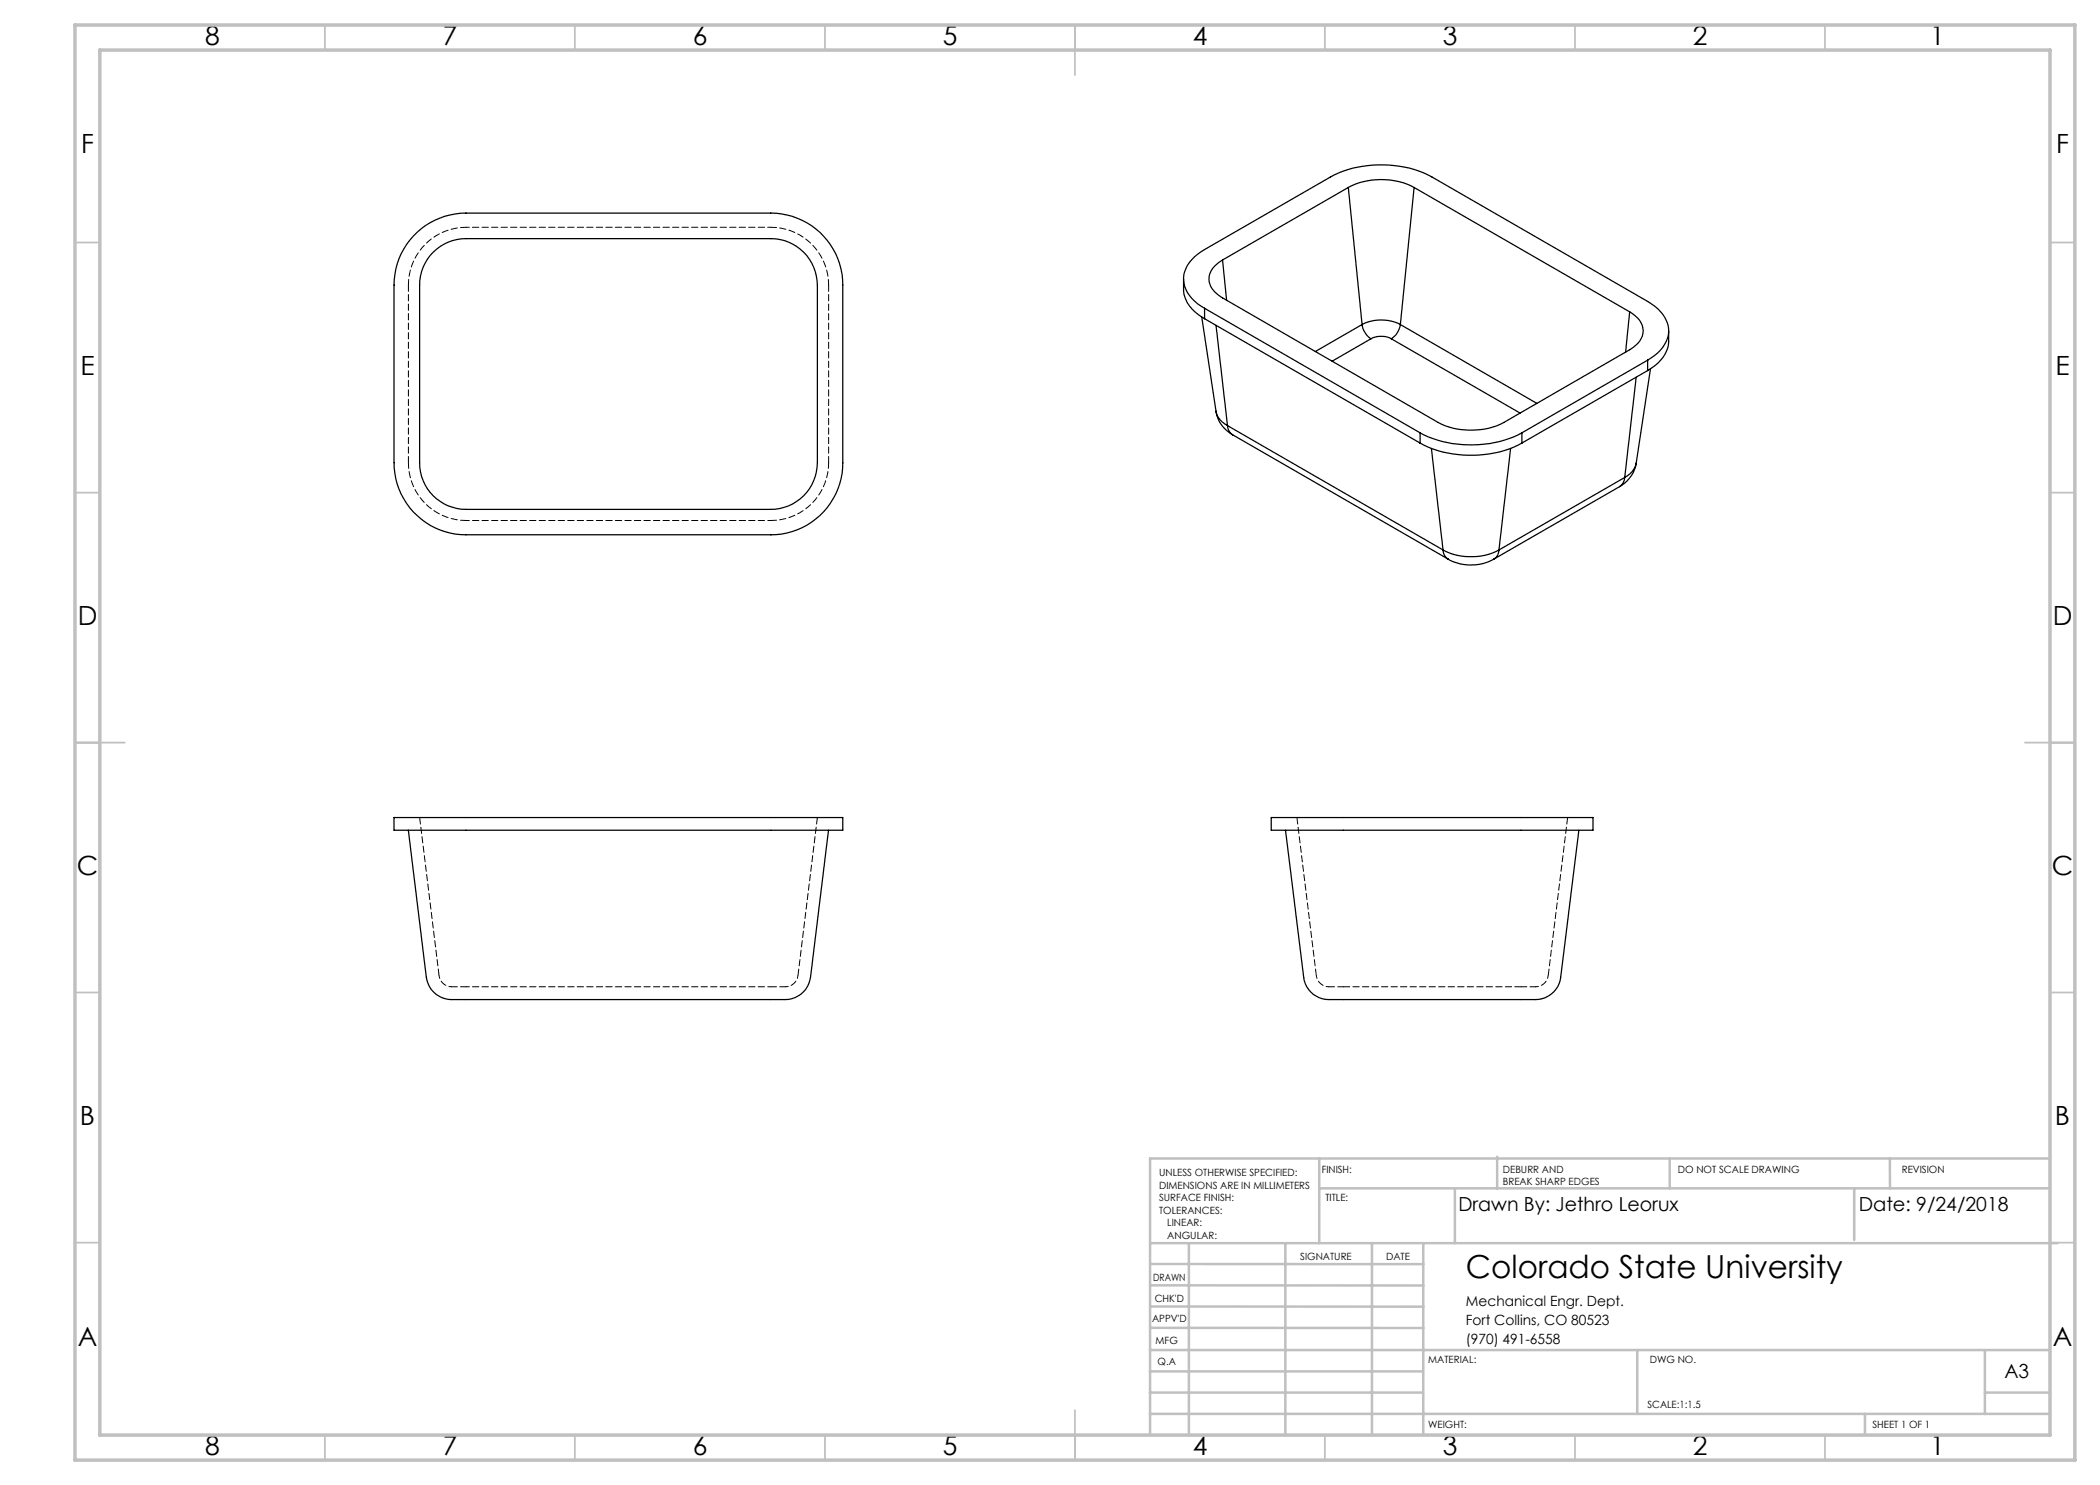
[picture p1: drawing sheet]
<svg xmlns="http://www.w3.org/2000/svg" width="420mm" height="297mm" viewBox="0 0 420 297" stroke-linecap="round" stroke-linejoin="round" font-family="sans-serif">
<g fill="none" stroke="#c0c0c0" stroke-width=".35">
<path d="M65 5v5M115 5v5M165 5v5M215 5v10M265 5v5M315 5v5M365 5v5M15 48.5h5M410 48.5h5M15 98.5h5M410 98.5h5M15 148.5h10"/>
<path d="M405 148.5h10M15 198.5h5M410 198.5h5M15 248.5h5M410 248.5h5M65 287v5M115 287v5M165 287v5M215 282v10M265 287v5M315 287v5M365 287v5"/>
</g>
<g fill="none" stroke="#c0c0c0" stroke-width=".5">
<path d="M263.8 231.7v16.9M263.8 237.7h146.2M291 237.7v10.9M299.4 231.3v6.4M333.9 231.7v6M370.8 237.7v10.3M378 231.7v6M410 231.7h-180v55.2M230.1 248.6h181.4M230.1 257.1h54.6M230.1 252.8h54.6M237.8 248.8v38.2"/>
<path d="M257.1 248.6v38.2M274.4 248.8v38.2M284.7 248.6v38.2M230 278.5h54.6M230 274.3h54.6M230 270h180M230 265.6h54.7M230.1 261.3h54.6M327.4 270v12.8M397 278.5h13M397 270v12.8M230 282.8h180"/>
<path d="M373 282.8v4.2"/>
</g>
<path d="M15 5h400v287h-400zM20 10h390v277h-390z" fill="none" stroke="#c0c0c0" stroke-width=".7"/>
<g fill="none" stroke="#000" stroke-width=".25">
<path d="M269.7 37.5a14.4 14.4 0 0 1 13.1 0M269.7 37.5l-25.2 14.5M269.7 37.5l2.7 27.4M282.8 37.5l43.1 24.9M282.8 37.5l-2.7 27.4M83.4 46.5a14.7 14.7 0 0 1 9.8-3.9h61a14.4 14.4 0 0 1 14.4 14.4v35.6a14.4 14.4 0 0 1-14.4 14.4h-61a14.4 14.4 0 0 1-14.4-14.4v-35.6a14.2 14.2 0 0 1 4.6-10.5zM86.6 50.4a9.2 9.2 0 0 1 6.6-2.7h61a9.3 9.3 0 0 1 9.3 9.3v35.6a9.3 9.3 0 0 1-9.3 9.3h-61a9.3 9.3 0 0 1-9.3-9.3v-35.6a9.2 9.2 0 0 1 2.7-6.6zM236.7 55.8a7.1 7.1 0 0 0 .8 4.8l1.4 1.7 2 1.4M244.5 52a4.5 4.5 0 0 0-2.7 4.3 4.9 4.9 0 0 0 2.7 3.3l43.1 24.9a14.7 14.7 0 0 0 13.2 0l25.1-14.5a4.4 4.4 0 0 0 2.7-4.4 4.6 4.6 0 0 0-2.7-3.2M244.5 52l.8 8M240.3 63.4l2.9 18.9M240.9 61.7a7.2 7.2 0 0 1-4.2-6.2 7.4 7.4 0 0 1 4.2-5.6l25.2-14.5a22.4 22.4 0 0 1 20.3 0l43.1 24.9a7.2 7.2 0 0 1 4.2 6.2 7.4 7.4 0 0 1-4.2 5.5"/>
<path d="M240.9 61.7l43.1 24.9M240.9 61.7v2M240.9 63.7l43.1 24.9M243.2 65.1l2.3 20M272.4 64.9a4.3 4.3 0 0 0 1.8 2.9M272.4 64.9a8.4 8.4 0 0 1 7.7 0M272.4 64.9l-9.3 5.4M274.2 67.8a4.4 4.4 0 0 1 4.1 0M274.2 67.8l-7.8 4.4M278.3 67.8l25.7 14.8M280.1 64.9a4.2 4.2 0 0 1-1.8 2.9M280.1 64.9l27.3 15.8"/>
<path d="M325.9 62.4l-.8 8M327.2 75.5l-2.3 20M329.5 72l-25.1 14.6M329.5 72v2.1M329.5 74.1l-25.1 14.5M330.1 73.8l-2.9 18.8M333.7 66.2a6.8 6.8 0 0 1-.8 4.8l-1.4 1.7-2 1.4M243.2 82.3a6.4 6.4 0 0 0 3.3 4.7M243.2 82.3a4 4 0 0 0 2.3 2.8M245.5 85.1a2.22 2.22 0 0 0 1 1.9M245.5 85.1l43.1 24.9M246.5 87l43.1 24.8"/>
<path d="M284 86.6a22.7 22.7 0 0 0 20.4 0M284 88.6a22.4 22.4 0 0 0 20.4 0M284 86.6v2M286.3 89.7l2.3 20.3M302.1 89.7l-2.3 20.3M304.4 86.6v2M323.9 97.3l-25.1 14.5M324.9 95.5v.5a2.17 2.17 0 0 1-1 1.3M324.9 95.5l-25.1 14.5M327.2 92.6a6.6 6.6 0 0 1-3.3 4.7M327.2 92.6l-.2 .8a4.4 4.4 0 0 1-2.1 2.1M288.6 110a12.3 12.3 0 0 0 11.2 0"/>
<path d="M288.6 110a2.06 2.06 0 0 0 1 1.8M289.6 111.8a9.4 9.4 0 0 0 9.2 0M299.8 110a2.06 2.06 0 0 1-1 1.8M78.8 163.5h89.8v2.5h-89.8zM81.7 166l3.6 29.5a5.3 5.3 0 0 0 6 4.4h64.3a5.6 5.6 0 0 0 6.5-4.4l3.6-29.5M254.2 163.5h64.4v2.5h-64.4zM257.1 166l3.6 29.5a5.3 5.3 0 0 0 6.1 4.4h38.8a5.6 5.6 0 0 0 6.4-3.8l3.8-30.1"/>
</g>
<path d="M163.5 163.5l-3.9 31.6M313.5 163.5l-3.9 31.6M87.8 195.1l-3.9-31.6M263.3 195.1l-3.9-31.6" fill="none" stroke="#000" stroke-width=".2" stroke-dasharray="1.3 .6" stroke-dashoffset="-.1"/>
<path d="M90.3 197.4a2.54 2.54 0 0 1-2.5-2.3M159.6 195.1a2.54 2.54 0 0 1-2.5 2.3M263.3 195.1a2.54 2.54 0 0 0 2.5 2.3M307.1 197.4a2.54 2.54 0 0 0 2.5-2.3" fill="none" stroke="#000" stroke-width=".2" stroke-dasharray="1.3 .6" stroke-dashoffset=".7"/>
<path d="M93.2 45.5a11.5 11.5 0 0 0-11.5 11.5M165.7 57a11.5 11.5 0 0 0-11.5-11.5M81.7 92.6a11.5 11.5 0 0 0 11.5 11.5M154.2 104.1a11.5 11.5 0 0 0 11.5-11.5M93.2 197.4h-2.9M157.1 197.4h-2.9M268.7 197.4h-2.9M307.1 197.4h-2.9" fill="none" stroke="#000" stroke-width=".2" stroke-dasharray="1.3 .6" stroke-dashoffset=".1"/>
<path d="M154.2 45.5h-61M93.2 104.1h61M154.2 197.4h-61" fill="none" stroke="#000" stroke-width=".2" stroke-dasharray="1.3 .6" stroke-dashoffset=".6"/>
<path d="M81.7 57v35.6M165.7 92.6v-35.6M304.2 197.4h-35.5" fill="none" stroke="#000" stroke-width=".2" stroke-dasharray="1.3 .6"/>
<text font-size="6.3" x="293.2" y="255.5">Colorado State University</text>
<g font-size="5.3">
<text x="41" y="8.9">8</text>
<text x="88.5" y="8.9">7</text>
<text x="138.5" y="8.9">6</text>
<text x="188.5" y="8.9">5</text>
<text x="238.5" y="8.9">4</text>
<text x="288.5" y="8.9">3</text>
<text x="338.5" y="8.9">2</text>
<text x="386" y="8.9">1</text>
<text x="16.2" y="30.7">F</text>
<text x="411.2" y="30.7">F</text>
<text x="16.1" y="74.9">E</text>
<text x="411.1" y="74.9">E</text>
<text x="15.5" y="124.9">D</text>
<text x="410.5" y="124.9">D</text>
<text x="15.4" y="174.9">C</text>
<text x="410.4" y="174.9">C</text>
<text x="16" y="224.9">B</text>
<text x="411" y="224.9">B</text>
<text x="15.5" y="269.2">A</text>
<text x="410.5" y="269.2">A</text>
<text x="41" y="290.9">8</text>
<text x="88.5" y="290.9">7</text>
<text x="138.5" y="290.9">6</text>
<text x="188.5" y="290.9">5</text>
<text x="238.5" y="290.9">4</text>
<text x="288.5" y="290.9">3</text>
<text x="338.5" y="290.9">2</text>
<text x="386" y="290.9">1</text>
</g>
<g font-size="3.9">
<text x="291.7" y="242.2">Drawn By: Jethro Leorux</text>
<text x="371.7" y="242.2">Date: 9/24/2018</text>
<text x="400.9" y="275.5">A3</text>
</g>
<g font-size="2.8">
<text x="293.2" y="261.1">Mechanical Engr. Dept.</text>
<text x="293.2" y="264.9">Fort Collins, CO 80523</text>
<text x="293.2" y="268.7">(970) 491-6558</text>
</g>
<g font-size="2">
<text x="231.8" y="235.2">UNLESS OTHERWISE SPECIFIED:</text>
<text x="231.8" y="237.7">DIMENSIONS ARE IN MILLIMETERS</text>
<text x="264.4" y="234.6">FINISH:</text>
<text x="300.6" y="234.6">DEBURR AND</text>
<text x="300.6" y="237.1">BREAK SHARP EDGES</text>
<text x="335.6" y="234.6">DO NOT SCALE DRAWING</text>
<text x="380.4" y="234.6">REVISION</text>
<text x="231.8" y="240.2">SURFACE FINISH:</text>
<text x="231.8" y="242.7">TOLERANCES:</text>
<text x="233.4" y="245.2">LINEAR:</text>
<text x="265.1" y="240.2">TITLE:</text>
<text x="233.5" y="247.7">ANGULAR:</text>
<text x="260" y="251.9">SIGNATURE</text>
<text x="277.2" y="251.9">DATE</text>
<text x="230.6" y="256.1">DRAWN</text>
<text x="230.9" y="260.3">CHK'D</text>
<text x="230.4" y="264.4">APPV'D</text>
<text x="231.1" y="268.8">MFG</text>
<text x="231.5" y="273">Q.A</text>
<text x="285.6" y="272.5">MATERIAL:</text>
<text x="330" y="272.5">DWG NO.</text>
<text x="329.5" y="281.7">SCALE:1:1.5</text>
<text x="285.6" y="285.5">WEIGHT:</text>
<text x="374.5" y="285.6">SHEET 1 OF 1</text>
</g>
</svg>
